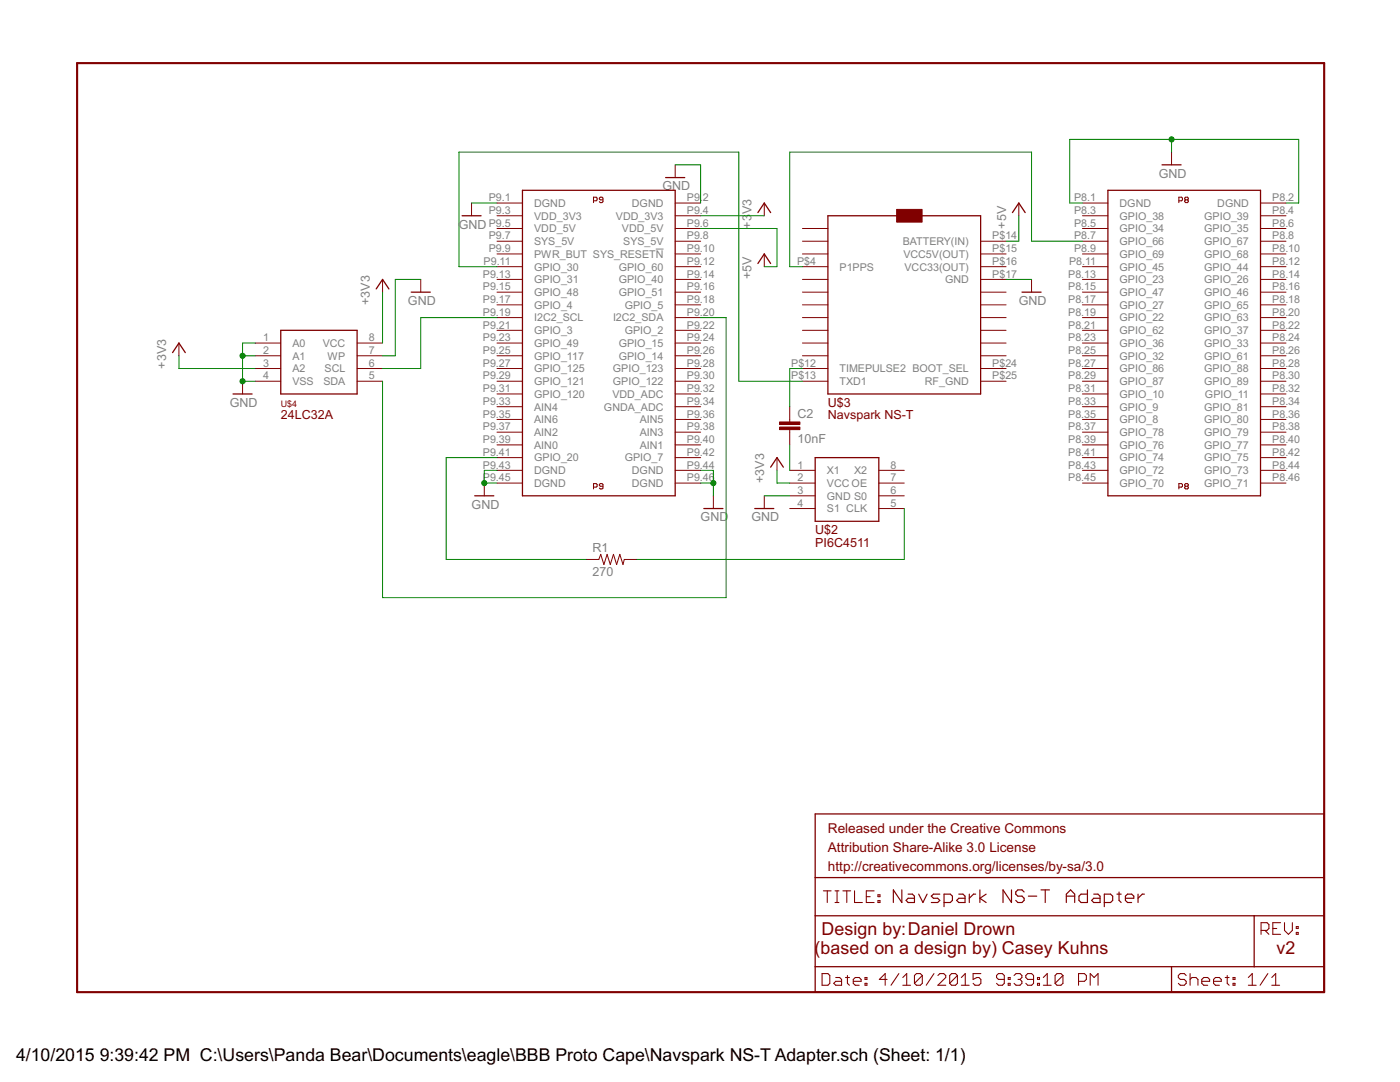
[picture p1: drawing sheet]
<?xml version="1.0" encoding="utf-8"?>
<!DOCTYPE eagle SYSTEM "eagle.dtd">
<!--
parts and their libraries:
SparkFun-Boards: Licensing: CC v3.0 Share-Alike You are welcome to use this library for commercial purposes.
SparkFun-Capacitors: Licensing: Creative Commons ShareAlike 4.0 International - https://creativecommons.org/licenses/by-sa/4.0
-->
<eagle version="7.2.0">
<drawing>
<settings>
<setting alwaysvectorfont="no"/>
<setting verticaltext="up"/>
</settings>
<grid distance="0.1" unitdist="inch" unit="inch" style="lines" multiple="1" display="no" altdistance="0.01" altunitdist="inch" altunit="inch"/>
<schematic xreflabel="%F%N/%S.%C%R" xrefpart="/%S.%C%R">
<libraries>
<library name="SparkFun-Boards">
<symbols>
<symbol name="BEAGLE_BONE_BLACK_P8">
<pin name="DGND@1" x="-20.32" y="25.4" length="middle"/>
<pin name="GPIO_38" x="-20.32" y="22.86" length="middle"/>
<pin name="GPIO_39" x="20.32" y="22.86" length="middle" rot="R180"/>
<pin name="GPIO_34" x="-20.32" y="20.32" length="middle"/>
<pin name="GPIO_35" x="20.32" y="20.32" length="middle" rot="R180"/>
<pin name="GPIO_66" x="-20.32" y="17.78" length="middle"/>
<pin name="GPIO_67" x="20.32" y="17.78" length="middle" rot="R180"/>
<pin name="GPIO_69" x="-20.32" y="15.24" length="middle"/>
<pin name="GPIO_68" x="20.32" y="15.24" length="middle" rot="R180"/>
<pin name="GPIO_45" x="-20.32" y="12.7" length="middle"/>
<pin name="GPIO_44" x="20.32" y="12.7" length="middle" rot="R180"/>
<pin name="GPIO_23" x="-20.32" y="10.16" length="middle"/>
<pin name="GPIO_26" x="20.32" y="10.16" length="middle" rot="R180"/>
<pin name="GPIO_47" x="-20.32" y="7.62" length="middle"/>
<pin name="GPIO_46" x="20.32" y="7.62" length="middle" rot="R180"/>
<pin name="GPIO_27" x="-20.32" y="5.08" length="middle"/>
<pin name="GPIO_65" x="20.32" y="5.08" length="middle" rot="R180"/>
<pin name="GPIO_22" x="-20.32" y="2.54" length="middle"/>
<pin name="GPIO_63" x="20.32" y="2.54" length="middle" rot="R180"/>
<pin name="GPIO_62" x="-20.32" y="0" length="middle"/>
<pin name="GPIO_37" x="20.32" y="0" length="middle" rot="R180"/>
<pin name="GPIO_36" x="-20.32" y="-2.54" length="middle"/>
<pin name="GPIO_61" x="20.32" y="-5.08" length="middle" rot="R180"/>
<pin name="GPIO_32" x="-20.32" y="-5.08" length="middle"/>
<pin name="GPIO_88" x="20.32" y="-7.62" length="middle" rot="R180"/>
<pin name="GPIO_86" x="-20.32" y="-7.62" length="middle"/>
<pin name="GPIO_89" x="20.32" y="-10.16" length="middle" rot="R180"/>
<pin name="GPIO_87" x="-20.32" y="-10.16" length="middle"/>
<pin name="GPIO_11" x="20.32" y="-12.7" length="middle" rot="R180"/>
<pin name="GPIO_10" x="-20.32" y="-12.7" length="middle"/>
<pin name="GPIO_81" x="20.32" y="-15.24" length="middle" rot="R180"/>
<pin name="GPIO_9" x="-20.32" y="-15.24" length="middle"/>
<pin name="GPIO_80" x="20.32" y="-17.78" length="middle" rot="R180"/>
<pin name="GPIO_8" x="-20.32" y="-17.78" length="middle"/>
<pin name="GPIO_79" x="20.32" y="-20.32" length="middle" rot="R180"/>
<pin name="GPIO_76" x="-20.32" y="-22.86" length="middle"/>
<pin name="GPIO_77" x="20.32" y="-22.86" length="middle" rot="R180"/>
<pin name="GPIO_74" x="-20.32" y="-25.4" length="middle"/>
<pin name="GPIO_75" x="20.32" y="-25.4" length="middle" rot="R180"/>
<pin name="DGND@2" x="20.32" y="25.4" length="middle" rot="R180"/>
<pin name="GPIO_72" x="-20.32" y="-27.94" length="middle"/>
<pin name="GPIO_73" x="20.32" y="-27.94" length="middle" rot="R180"/>
<pin name="GPIO_70" x="-20.32" y="-30.48" length="middle"/>
<pin name="GPIO_71" x="20.32" y="-30.48" length="middle" rot="R180"/>
<wire x1="-15.24" y1="27.94" x2="15.24" y2="27.94" width="0.254" layer="94"/>
<wire x1="15.24" y1="27.94" x2="15.24" y2="-33.02" width="0.254" layer="94"/>
<wire x1="15.24" y1="-33.02" x2="-15.24" y2="-33.02" width="0.254" layer="94"/>
<wire x1="-15.24" y1="-33.02" x2="-15.24" y2="27.94" width="0.254" layer="94"/>
<text x="0" y="25.4" size="1.27" layer="94" font="vector" ratio="15" align="bottom-center">P8</text>
<text x="0" y="-30.48" size="1.27" layer="94" font="vector" ratio="15" rot="R180" align="bottom-center">P8</text>
<pin name="GPIO_78" x="-20.32" y="-20.32" length="middle"/>
<pin name="GPIO_33" x="20.32" y="-2.54" length="middle" rot="R180"/>
</symbol>
<symbol name="BEAGLE_BONE_BLACK_P9">
<pin name="DGND@1" x="-20.32" y="25.4" length="middle"/>
<pin name="VDD_3V3@1" x="-20.32" y="22.86" length="middle"/>
<pin name="VDD_3V3@2" x="20.32" y="22.86" length="middle" rot="R180"/>
<pin name="SYS_5V@1" x="-20.32" y="17.78" length="middle"/>
<pin name="SYS_5V@2" x="20.32" y="17.78" length="middle" rot="R180"/>
<pin name="PWR_BUT" x="-20.32" y="15.24" length="middle"/>
<pin name="SYS_RESET!N" x="20.32" y="15.24" length="middle" rot="R180"/>
<pin name="GPIO_30" x="-20.32" y="12.7" length="middle"/>
<pin name="GPIO_60" x="20.32" y="12.7" length="middle" rot="R180"/>
<pin name="GPIO_31" x="-20.32" y="10.16" length="middle"/>
<pin name="GPIO_40" x="20.32" y="10.16" length="middle" rot="R180"/>
<pin name="GPIO_48" x="-20.32" y="7.62" length="middle"/>
<pin name="GPIO_51" x="20.32" y="7.62" length="middle" rot="R180"/>
<pin name="GPIO_4" x="-20.32" y="5.08" length="middle"/>
<pin name="GPIO_5" x="20.32" y="5.08" length="middle" rot="R180"/>
<pin name="I2C2_SCL" x="-20.32" y="2.54" length="middle"/>
<pin name="I2C2_SDA" x="20.32" y="2.54" length="middle" rot="R180"/>
<pin name="GPIO_3" x="-20.32" y="0" length="middle"/>
<pin name="GPIO_2" x="20.32" y="0" length="middle" rot="R180"/>
<pin name="GPIO_49" x="-20.32" y="-2.54" length="middle"/>
<pin name="GPIO_15" x="20.32" y="-2.54" length="middle" rot="R180"/>
<pin name="GPIO_117" x="-20.32" y="-5.08" length="middle"/>
<pin name="GPIO_14" x="20.32" y="-5.08" length="middle" rot="R180"/>
<pin name="GPIO_125" x="-20.32" y="-7.62" length="middle"/>
<pin name="GPIO_123" x="20.32" y="-7.62" length="middle" rot="R180"/>
<pin name="GPIO_121" x="-20.32" y="-10.16" length="middle"/>
<pin name="GPIO_122" x="20.32" y="-10.16" length="middle" rot="R180"/>
<pin name="GPIO_120" x="-20.32" y="-12.7" length="middle"/>
<pin name="VDD_ADC" x="20.32" y="-12.7" length="middle" rot="R180"/>
<pin name="AIN4" x="-20.32" y="-15.24" length="middle"/>
<pin name="GNDA_ADC" x="20.32" y="-15.24" length="middle" rot="R180"/>
<pin name="AIN6" x="-20.32" y="-17.78" length="middle"/>
<pin name="AIN5" x="20.32" y="-17.78" length="middle" rot="R180"/>
<pin name="AIN2" x="-20.32" y="-20.32" length="middle"/>
<pin name="AIN3" x="20.32" y="-20.32" length="middle" rot="R180"/>
<pin name="AIN0" x="-20.32" y="-22.86" length="middle"/>
<pin name="AIN1" x="20.32" y="-22.86" length="middle" rot="R180"/>
<pin name="GPIO_20" x="-20.32" y="-25.4" length="middle"/>
<pin name="GPIO_7" x="20.32" y="-25.4" length="middle" rot="R180"/>
<pin name="DGND@2" x="20.32" y="25.4" length="middle" rot="R180"/>
<pin name="DGND@3" x="-20.32" y="-27.94" length="middle"/>
<pin name="DGND@4" x="20.32" y="-27.94" length="middle" rot="R180"/>
<pin name="DGND@5" x="-20.32" y="-30.48" length="middle"/>
<pin name="DGND@6" x="20.32" y="-30.48" length="middle" rot="R180"/>
<wire x1="-15.24" y1="27.94" x2="15.24" y2="27.94" width="0.254" layer="94"/>
<wire x1="15.24" y1="27.94" x2="15.24" y2="-33.02" width="0.254" layer="94"/>
<wire x1="15.24" y1="-33.02" x2="-15.24" y2="-33.02" width="0.254" layer="94"/>
<wire x1="-15.24" y1="-33.02" x2="-15.24" y2="27.94" width="0.254" layer="94"/>
<text x="0" y="25.4" size="1.27" layer="94" font="vector" ratio="15" align="bottom-center">P9</text>
<text x="0" y="-30.48" size="1.27" layer="94" font="vector" ratio="15" rot="R180" align="bottom-center">P9</text>
<pin name="VDD_5V@1" x="-20.32" y="20.32" length="middle"/>
<pin name="VDD_5V@2" x="20.32" y="20.32" length="middle" rot="R180"/>
</symbol>
</symbols>
<devicesets>
<deviceset name="BEAGLE_BONE_BLACK_CAPE">
<gates>
<gate name="P8" symbol="BEAGLE_BONE_BLACK_P8" x="-17.78" y="-2.54"/>
<gate name="P9" symbol="BEAGLE_BONE_BLACK_P9" x="-17.78" y="-66.04"/>
</gates>
<devices>
<device name="" package="BEAGLE_BONE_BLACK_CAPE">
<connects>
<connect gate="P8" pin="DGND@1" pad="P8.1"/>
<connect gate="P8" pin="DGND@2" pad="P8.2"/>
<connect gate="P8" pin="GPIO_10" pad="P8.31"/>
<connect gate="P8" pin="GPIO_11" pad="P8.32"/>
<connect gate="P8" pin="GPIO_22" pad="P8.19"/>
<connect gate="P8" pin="GPIO_23" pad="P8.13"/>
<connect gate="P8" pin="GPIO_26" pad="P8.14"/>
<connect gate="P8" pin="GPIO_27" pad="P8.17"/>
<connect gate="P8" pin="GPIO_32" pad="P8.25"/>
<connect gate="P8" pin="GPIO_33" pad="P8.24"/>
<connect gate="P8" pin="GPIO_34" pad="P8.5"/>
<connect gate="P8" pin="GPIO_35" pad="P8.6"/>
<connect gate="P8" pin="GPIO_36" pad="P8.23"/>
<connect gate="P8" pin="GPIO_37" pad="P8.22"/>
<connect gate="P8" pin="GPIO_38" pad="P8.3"/>
<connect gate="P8" pin="GPIO_39" pad="P8.4"/>
<connect gate="P8" pin="GPIO_44" pad="P8.12"/>
<connect gate="P8" pin="GPIO_45" pad="P8.11"/>
<connect gate="P8" pin="GPIO_46" pad="P8.16"/>
<connect gate="P8" pin="GPIO_47" pad="P8.15"/>
<connect gate="P8" pin="GPIO_61" pad="P8.26"/>
<connect gate="P8" pin="GPIO_62" pad="P8.21"/>
<connect gate="P8" pin="GPIO_63" pad="P8.20"/>
<connect gate="P8" pin="GPIO_65" pad="P8.18"/>
<connect gate="P8" pin="GPIO_66" pad="P8.7"/>
<connect gate="P8" pin="GPIO_67" pad="P8.8"/>
<connect gate="P8" pin="GPIO_68" pad="P8.10"/>
<connect gate="P8" pin="GPIO_69" pad="P8.9"/>
<connect gate="P8" pin="GPIO_70" pad="P8.45"/>
<connect gate="P8" pin="GPIO_71" pad="P8.46"/>
<connect gate="P8" pin="GPIO_72" pad="P8.43"/>
<connect gate="P8" pin="GPIO_73" pad="P8.44"/>
<connect gate="P8" pin="GPIO_74" pad="P8.41"/>
<connect gate="P8" pin="GPIO_75" pad="P8.42"/>
<connect gate="P8" pin="GPIO_76" pad="P8.39"/>
<connect gate="P8" pin="GPIO_77" pad="P8.40"/>
<connect gate="P8" pin="GPIO_78" pad="P8.37"/>
<connect gate="P8" pin="GPIO_79" pad="P8.38"/>
<connect gate="P8" pin="GPIO_8" pad="P8.35"/>
<connect gate="P8" pin="GPIO_80" pad="P8.36"/>
<connect gate="P8" pin="GPIO_81" pad="P8.34"/>
<connect gate="P8" pin="GPIO_86" pad="P8.27"/>
<connect gate="P8" pin="GPIO_87" pad="P8.29"/>
<connect gate="P8" pin="GPIO_88" pad="P8.28"/>
<connect gate="P8" pin="GPIO_89" pad="P8.30"/>
<connect gate="P8" pin="GPIO_9" pad="P8.33"/>
<connect gate="P9" pin="AIN0" pad="P9.39"/>
<connect gate="P9" pin="AIN1" pad="P9.40"/>
<connect gate="P9" pin="AIN2" pad="P9.37"/>
<connect gate="P9" pin="AIN3" pad="P9.38"/>
<connect gate="P9" pin="AIN4" pad="P9.33"/>
<connect gate="P9" pin="AIN5" pad="P9.36"/>
<connect gate="P9" pin="AIN6" pad="P9.35"/>
<connect gate="P9" pin="DGND@1" pad="P9.1"/>
<connect gate="P9" pin="DGND@2" pad="P9.2"/>
<connect gate="P9" pin="DGND@3" pad="P9.43"/>
<connect gate="P9" pin="DGND@4" pad="P9.44"/>
<connect gate="P9" pin="DGND@5" pad="P9.45"/>
<connect gate="P9" pin="DGND@6" pad="P9.46"/>
<connect gate="P9" pin="GNDA_ADC" pad="P9.34"/>
<connect gate="P9" pin="GPIO_117" pad="P9.25"/>
<connect gate="P9" pin="GPIO_120" pad="P9.31"/>
<connect gate="P9" pin="GPIO_121" pad="P9.29"/>
<connect gate="P9" pin="GPIO_122" pad="P9.30"/>
<connect gate="P9" pin="GPIO_123" pad="P9.28"/>
<connect gate="P9" pin="GPIO_125" pad="P9.27"/>
<connect gate="P9" pin="GPIO_14" pad="P9.26"/>
<connect gate="P9" pin="GPIO_15" pad="P9.24"/>
<connect gate="P9" pin="GPIO_2" pad="P9.22"/>
<connect gate="P9" pin="GPIO_20" pad="P9.41"/>
<connect gate="P9" pin="GPIO_3" pad="P9.21"/>
<connect gate="P9" pin="GPIO_30" pad="P9.11"/>
<connect gate="P9" pin="GPIO_31" pad="P9.13"/>
<connect gate="P9" pin="GPIO_4" pad="P9.17"/>
<connect gate="P9" pin="GPIO_40" pad="P9.14"/>
<connect gate="P9" pin="GPIO_48" pad="P9.15"/>
<connect gate="P9" pin="GPIO_49" pad="P9.23"/>
<connect gate="P9" pin="GPIO_5" pad="P9.18"/>
<connect gate="P9" pin="GPIO_51" pad="P9.16"/>
<connect gate="P9" pin="GPIO_60" pad="P9.12"/>
<connect gate="P9" pin="GPIO_7" pad="P9.42"/>
<connect gate="P9" pin="I2C2_SCL" pad="P9.19"/>
<connect gate="P9" pin="I2C2_SDA" pad="P9.20"/>
<connect gate="P9" pin="PWR_BUT" pad="P9.9"/>
<connect gate="P9" pin="SYS_5V@1" pad="P9.7"/>
<connect gate="P9" pin="SYS_5V@2" pad="P9.8"/>
<connect gate="P9" pin="SYS_RESET!N" pad="P9.10"/>
<connect gate="P9" pin="VDD_3V3@1" pad="P9.3"/>
<connect gate="P9" pin="VDD_3V3@2" pad="P9.4"/>
<connect gate="P9" pin="VDD_5V@1" pad="P9.5"/>
<connect gate="P9" pin="VDD_5V@2" pad="P9.6"/>
<connect gate="P9" pin="VDD_ADC" pad="P9.32"/>
</connects>
<technologies>
<technology name=""/>
</technologies>
</device>
</devices>
</deviceset>
</devicesets>
</library>
<library name="SparkFun-Aesthetics">
<symbols>
<symbol name="LETTER_L">
<wire x1="0" y1="185.42" x2="248.92" y2="185.42" width="0.4064" layer="94"/>
<wire x1="248.92" y1="185.42" x2="248.92" y2="0" width="0.4064" layer="94"/>
<wire x1="0" y1="185.42" x2="0" y2="0" width="0.4064" layer="94"/>
<wire x1="0" y1="0" x2="248.92" y2="0" width="0.4064" layer="94"/>
</symbol>
<symbol name="DOCFIELD">
<wire x1="0" y1="0" x2="71.12" y2="0" width="0.254" layer="94"/>
<wire x1="101.6" y1="15.24" x2="87.63" y2="15.24" width="0.254" layer="94"/>
<wire x1="0" y1="0" x2="0" y2="5.08" width="0.254" layer="94"/>
<wire x1="0" y1="5.08" x2="71.12" y2="5.08" width="0.254" layer="94"/>
<wire x1="0" y1="5.08" x2="0" y2="15.24" width="0.254" layer="94"/>
<wire x1="101.6" y1="15.24" x2="101.6" y2="5.08" width="0.254" layer="94"/>
<wire x1="71.12" y1="5.08" x2="71.12" y2="0" width="0.254" layer="94"/>
<wire x1="71.12" y1="5.08" x2="87.63" y2="5.08" width="0.254" layer="94"/>
<wire x1="71.12" y1="0" x2="101.6" y2="0" width="0.254" layer="94"/>
<wire x1="87.63" y1="15.24" x2="87.63" y2="5.08" width="0.254" layer="94"/>
<wire x1="87.63" y1="15.24" x2="0" y2="15.24" width="0.254" layer="94"/>
<wire x1="87.63" y1="5.08" x2="101.6" y2="5.08" width="0.254" layer="94"/>
<wire x1="101.6" y1="5.08" x2="101.6" y2="0" width="0.254" layer="94"/>
<wire x1="0" y1="15.24" x2="0" y2="22.86" width="0.254" layer="94"/>
<wire x1="101.6" y1="35.56" x2="0" y2="35.56" width="0.254" layer="94"/>
<wire x1="101.6" y1="35.56" x2="101.6" y2="22.86" width="0.254" layer="94"/>
<wire x1="0" y1="22.86" x2="101.6" y2="22.86" width="0.254" layer="94"/>
<wire x1="0" y1="22.86" x2="0" y2="35.56" width="0.254" layer="94"/>
<wire x1="101.6" y1="22.86" x2="101.6" y2="15.24" width="0.254" layer="94"/>
<text x="1.27" y="1.27" size="2.54" layer="94" font="vector">Date:</text>
<text x="12.7" y="1.27" size="2.54" layer="94" font="vector">&gt;LAST_DATE_TIME</text>
<text x="72.39" y="1.27" size="2.54" layer="94" font="vector">Sheet:</text>
<text x="86.36" y="1.27" size="2.54" layer="94" font="vector">&gt;SHEET</text>
<text x="88.9" y="11.43" size="2.54" layer="94" font="vector">REV:</text>
<text x="1.524" y="17.78" size="2.54" layer="94" font="vector">TITLE:</text>
<text x="15.494" y="17.78" size="2.7432" layer="94" font="vector">&gt;DRAWING_NAME</text>
<text x="2.54" y="31.75" size="1.9304" layer="94">Released under the Creative Commons</text>
<text x="2.54" y="27.94" size="1.9304" layer="94">Attribution Share-Alike 3.0 License</text>
<text x="2.54" y="24.13" size="1.9304" layer="94">http://creativecommons.org/licenses/by-sa/3.0</text>
<text x="1.27" y="11.43" size="2.54" layer="94">Design by:</text>
</symbol>
</symbols>
<devicesets>
<deviceset name="FRAME-LETTER" prefix="FRAME">
<gates>
<gate name="G$1" symbol="LETTER_L" x="0" y="0"/>
<gate name="G$2" symbol="DOCFIELD" x="147.32" y="0" addlevel="must"/>
</gates>
<devices>
<device name="" package="CREATIVE_COMMONS">
<technologies>
<technology name=""/>
</technologies>
</device>
</devices>
</deviceset>
</devicesets>
</library>
<library name="navspark NS-T">
<symbols>
<symbol name="NAVSPARKNS-T">
<pin name="P$1" x="0" y="7.62" visible="off" length="middle" direction="nc"/>
<pin name="P$2" x="0" y="5.08" visible="off" length="middle" direction="nc"/>
<pin name="P$3" x="0" y="2.54" visible="off" length="middle" direction="nc"/>
<pin name="P1PPS" x="0" y="0" length="middle" direction="out"/>
<pin name="P$5" x="0" y="-2.54" visible="off" length="middle" direction="nc"/>
<pin name="P$6" x="0" y="-5.08" visible="off" length="middle" direction="nc"/>
<pin name="P$7" x="0" y="-7.62" visible="off" length="middle" direction="nc"/>
<pin name="P$8" x="0" y="-10.16" visible="off" length="middle" direction="nc"/>
<pin name="P$9" x="0" y="-12.7" visible="off" length="middle" direction="nc"/>
<pin name="P$10" x="0" y="-15.24" visible="off" length="middle" direction="nc"/>
<pin name="P$11" x="0" y="-17.78" visible="off" length="middle" direction="nc"/>
<pin name="TIMEPULSE2" x="0" y="-20.32" length="middle" direction="out"/>
<pin name="TXD1" x="0" y="-22.86" length="middle" direction="out"/>
<pin name="BATTERY(IN)" x="40.64" y="5.08" length="middle" direction="pwr" rot="R180"/>
<pin name="VCC5V(OUT)" x="40.64" y="2.54" length="middle" direction="out" rot="R180"/>
<pin name="VCC33(OUT)" x="40.64" y="0" length="middle" direction="out" rot="R180"/>
<pin name="GND" x="40.64" y="-2.54" length="middle" rot="R180"/>
<pin name="P$18" x="40.64" y="-5.08" visible="off" length="middle" direction="nc" rot="R180"/>
<pin name="P$19" x="40.64" y="-7.62" visible="off" length="middle" direction="nc" rot="R180"/>
<pin name="P$20" x="40.64" y="-10.16" visible="off" length="middle" direction="nc" rot="R180"/>
<pin name="P$21" x="40.64" y="-12.7" visible="off" length="middle" direction="nc" rot="R180"/>
<pin name="P$22" x="40.64" y="-15.24" visible="off" length="middle" direction="nc" rot="R180"/>
<pin name="P$23" x="40.64" y="-17.78" visible="off" length="middle" direction="nc" rot="R180"/>
<pin name="BOOT_SEL" x="40.64" y="-20.32" length="middle" direction="in" rot="R180"/>
<pin name="RF_GND" x="40.64" y="-22.86" length="middle" rot="R180"/>
<wire x1="5.08" y1="-25.4" x2="5.08" y2="10.16" width="0.254" layer="94"/>
<wire x1="5.08" y1="10.16" x2="35.56" y2="10.16" width="0.254" layer="94"/>
<wire x1="35.56" y1="10.16" x2="35.56" y2="-25.4" width="0.254" layer="94"/>
<rectangle x1="18.796" y1="8.89" x2="23.876" y2="11.43" layer="94"/>
<text x="5.08" y="-27.94" size="1.778" layer="94">&gt;NAME</text>
<wire x1="5.08" y1="-25.4" x2="35.56" y2="-25.4" width="0.254" layer="94"/>
<text x="5.08" y="-30.48" size="1.778" layer="94">Navspark NS-T</text>
</symbol>
</symbols>
<devicesets>
<deviceset name="NS-T">
<gates>
<gate name="G$1" symbol="NAVSPARKNS-T" x="-66.04" y="25.4"/>
</gates>
<devices>
<device name="" package="BREADBOARD">
<connects>
<connect gate="G$1" pin="BATTERY(IN)" pad="P$14"/>
<connect gate="G$1" pin="BOOT_SEL" pad="P$24"/>
<connect gate="G$1" pin="GND" pad="P$17"/>
<connect gate="G$1" pin="P$1" pad="P$1"/>
<connect gate="G$1" pin="P$10" pad="P$10"/>
<connect gate="G$1" pin="P$11" pad="P$11"/>
<connect gate="G$1" pin="P$18" pad="P$18"/>
<connect gate="G$1" pin="P$19" pad="P$19"/>
<connect gate="G$1" pin="P$2" pad="P$2"/>
<connect gate="G$1" pin="P$20" pad="P$20"/>
<connect gate="G$1" pin="P$21" pad="P$21"/>
<connect gate="G$1" pin="P$22" pad="P$22"/>
<connect gate="G$1" pin="P$23" pad="P$23"/>
<connect gate="G$1" pin="P$3" pad="P$3"/>
<connect gate="G$1" pin="P$5" pad="P$5"/>
<connect gate="G$1" pin="P$6" pad="P$6"/>
<connect gate="G$1" pin="P$7" pad="P$7"/>
<connect gate="G$1" pin="P$8" pad="P$8"/>
<connect gate="G$1" pin="P$9" pad="P$9"/>
<connect gate="G$1" pin="P1PPS" pad="P$4"/>
<connect gate="G$1" pin="RF_GND" pad="P$25"/>
<connect gate="G$1" pin="TIMEPULSE2" pad="P$12"/>
<connect gate="G$1" pin="TXD1" pad="P$13"/>
<connect gate="G$1" pin="VCC33(OUT)" pad="P$16"/>
<connect gate="G$1" pin="VCC5V(OUT)" pad="P$15"/>
</connects>
<technologies>
<technology name=""/>
</technologies>
</device>
</devices>
</deviceset>
</devicesets>
</library>
<library name="supply1">
<symbols>
<symbol name="GND">
<wire x1="-1.905" y1="0" x2="1.905" y2="0" width="0.254" layer="94"/>
<text x="-2.54" y="-2.54" size="1.778" layer="96">&gt;VALUE</text>
<pin name="GND" x="0" y="2.54" visible="off" length="short" direction="sup" rot="R270"/>
</symbol>
<symbol name="+3V3">
<wire x1="1.27" y1="-1.905" x2="0" y2="0" width="0.254" layer="94"/>
<wire x1="0" y1="0" x2="-1.27" y2="-1.905" width="0.254" layer="94"/>
<text x="-2.54" y="-5.08" size="1.778" layer="96" rot="R90">&gt;VALUE</text>
<pin name="+3V3" x="0" y="-2.54" visible="off" length="short" direction="sup" rot="R90"/>
</symbol>
<symbol name="+5V">
<wire x1="1.27" y1="-1.905" x2="0" y2="0" width="0.254" layer="94"/>
<wire x1="0" y1="0" x2="-1.27" y2="-1.905" width="0.254" layer="94"/>
<text x="-2.54" y="-5.08" size="1.778" layer="96" rot="R90">&gt;VALUE</text>
<pin name="+5V" x="0" y="-2.54" visible="off" length="short" direction="sup" rot="R90"/>
</symbol>
</symbols>
<devicesets>
<deviceset name="GND" prefix="GND">
<gates>
<gate name="1" symbol="GND" x="0" y="0"/>
</gates>
<devices>
<device name="">
<technologies>
<technology name=""/>
</technologies>
</device>
</devices>
</deviceset>
<deviceset name="+3V3" prefix="+3V3">
<gates>
<gate name="G$1" symbol="+3V3" x="0" y="0"/>
</gates>
<devices>
<device name="">
<technologies>
<technology name=""/>
</technologies>
</device>
</devices>
</deviceset>
<deviceset name="+5V" prefix="P+">
<gates>
<gate name="1" symbol="+5V" x="0" y="0"/>
</gates>
<devices>
<device name="">
<technologies>
<technology name=""/>
</technologies>
</device>
</devices>
</deviceset>
</devicesets>
</library>
<library name="24LC32A">
<symbols>
<symbol name="24LC32A">
<pin name="A0" x="-12.7" y="5.08" length="middle"/>
<pin name="A1" x="-12.7" y="2.54" length="middle"/>
<pin name="A2" x="-12.7" y="0" length="middle"/>
<pin name="VSS" x="-12.7" y="-2.54" length="middle"/>
<pin name="VCC" x="12.7" y="5.08" length="middle" rot="R180"/>
<pin name="WP" x="12.7" y="2.54" length="middle" rot="R180"/>
<pin name="SCL" x="12.7" y="0" length="middle" rot="R180"/>
<pin name="SDA" x="12.7" y="-2.54" length="middle" rot="R180"/>
<wire x1="-7.62" y1="7.62" x2="-7.62" y2="-5.08" width="0.254" layer="94"/>
<wire x1="-7.62" y1="-5.08" x2="7.62" y2="-5.08" width="0.254" layer="94"/>
<wire x1="7.62" y1="-5.08" x2="7.62" y2="7.62" width="0.254" layer="94"/>
<wire x1="7.62" y1="7.62" x2="-7.62" y2="7.62" width="0.254" layer="94"/>
<text x="-7.62" y="-7.62" size="1.27" layer="94">&gt;NAME</text>
<text x="-7.62" y="-10.16" size="1.778" layer="94">24LC32A</text>
</symbol>
</symbols>
<devicesets>
<deviceset name="24LC32A">
<gates>
<gate name="G$1" symbol="24LC32A" x="33.02" y="-12.7"/>
</gates>
<devices>
<device name="" package="SOIC8">
<connects>
<connect gate="G$1" pin="A0" pad="1"/>
<connect gate="G$1" pin="A1" pad="2"/>
<connect gate="G$1" pin="A2" pad="3"/>
<connect gate="G$1" pin="SCL" pad="6"/>
<connect gate="G$1" pin="SDA" pad="5"/>
<connect gate="G$1" pin="VCC" pad="8"/>
<connect gate="G$1" pin="VSS" pad="4"/>
<connect gate="G$1" pin="WP" pad="7"/>
</connects>
<technologies>
<technology name=""/>
</technologies>
</device>
</devices>
</deviceset>
</devicesets>
</library>
<library name="pi6c4511we">
<symbols>
<symbol name="PI6C4511WE">
<pin name="X1" x="-12.7" y="5.08" length="middle"/>
<pin name="VCC" x="-12.7" y="2.54" length="middle"/>
<pin name="GND" x="-12.7" y="0" length="middle"/>
<pin name="S1" x="-12.7" y="-2.54" length="middle"/>
<pin name="CLK" x="10.16" y="-2.54" length="middle" rot="R180"/>
<pin name="S0" x="10.16" y="0" length="middle" rot="R180"/>
<pin name="OE" x="10.16" y="2.54" length="middle" rot="R180"/>
<pin name="X2" x="10.16" y="5.08" length="middle" rot="R180"/>
<wire x1="-7.62" y1="7.62" x2="-7.62" y2="-5.08" width="0.254" layer="94"/>
<wire x1="-7.62" y1="-5.08" x2="5.08" y2="-5.08" width="0.254" layer="94"/>
<wire x1="5.08" y1="-5.08" x2="5.08" y2="7.62" width="0.254" layer="94"/>
<wire x1="5.08" y1="7.62" x2="-7.62" y2="7.62" width="0.254" layer="94"/>
<text x="-7.62" y="-7.62" size="1.778" layer="94">&gt;NAME</text>
<text x="-7.62" y="-10.16" size="1.778" layer="94">PI6C4511</text>
</symbol>
</symbols>
<devicesets>
<deviceset name="PI6C4511WE">
<gates>
<gate name="G$1" symbol="PI6C4511WE" x="7.62" y="-7.62"/>
</gates>
<devices>
<device name="" package="8-SOIC">
<connects>
<connect gate="G$1" pin="CLK" pad="5"/>
<connect gate="G$1" pin="GND" pad="3"/>
<connect gate="G$1" pin="OE" pad="7"/>
<connect gate="G$1" pin="S0" pad="6"/>
<connect gate="G$1" pin="S1" pad="4"/>
<connect gate="G$1" pin="VCC" pad="2"/>
<connect gate="G$1" pin="X1" pad="1"/>
<connect gate="G$1" pin="X2" pad="8"/>
</connects>
<technologies>
<technology name=""/>
</technologies>
</device>
</devices>
</deviceset>
</devicesets>
</library>
<library name="SparkFun-Capacitors">
<symbols>
<symbol name="CAP">
<wire x1="0" y1="2.54" x2="0" y2="2.032" width="0.1524" layer="94"/>
<wire x1="0" y1="0" x2="0" y2="0.508" width="0.1524" layer="94"/>
<text x="1.524" y="2.921" size="1.778" layer="95">&gt;NAME</text>
<text x="1.524" y="-2.159" size="1.778" layer="96">&gt;VALUE</text>
<rectangle x1="-2.032" y1="0.508" x2="2.032" y2="1.016" layer="94"/>
<rectangle x1="-2.032" y1="1.524" x2="2.032" y2="2.032" layer="94"/>
<pin name="1" x="0" y="5.08" visible="off" length="short" direction="pas" swaplevel="1" rot="R270"/>
<pin name="2" x="0" y="-2.54" visible="off" length="short" direction="pas" swaplevel="1" rot="R90"/>
</symbol>
</symbols>
<devicesets>
<deviceset name="CAP" prefix="C" uservalue="yes">
<gates>
<gate name="G$1" symbol="CAP" x="0" y="0"/>
</gates>
<devices>
<device name="PTH" package="CAP-PTH-SMALL">
<connects>
<connect gate="G$1" pin="1" pad="1"/>
<connect gate="G$1" pin="2" pad="2"/>
</connects>
<technologies>
<technology name=""/>
</technologies>
</device>
<device name="PTH2" package="CAP-PTH-SMALL2">
<connects>
<connect gate="G$1" pin="1" pad="1"/>
<connect gate="G$1" pin="2" pad="2"/>
</connects>
<technologies>
<technology name=""/>
</technologies>
</device>
<device name="0805" package="0805">
<connects>
<connect gate="G$1" pin="1" pad="1"/>
<connect gate="G$1" pin="2" pad="2"/>
</connects>
<technologies>
<technology name=""/>
</technologies>
</device>
<device name="PTH3" package="CAP-PTH-LARGE">
<connects>
<connect gate="G$1" pin="1" pad="1"/>
<connect gate="G$1" pin="2" pad="2"/>
</connects>
<technologies>
<technology name=""/>
</technologies>
</device>
<device name="SMD" package="GRM43D">
<connects>
<connect gate="G$1" pin="1" pad="A"/>
<connect gate="G$1" pin="2" pad="C"/>
</connects>
<technologies>
<technology name=""/>
</technologies>
</device>
<device name="0603-CAP" package="0603-CAP">
<connects>
<connect gate="G$1" pin="1" pad="1"/>
<connect gate="G$1" pin="2" pad="2"/>
</connects>
<technologies>
<technology name=""/>
</technologies>
</device>
<device name="0402-CAP" package="0402-CAP">
<connects>
<connect gate="G$1" pin="1" pad="1"/>
<connect gate="G$1" pin="2" pad="2"/>
</connects>
<technologies>
<technology name=""/>
</technologies>
</device>
<device name="PTH1" package="CAP-PTH-5MM">
<connects>
<connect gate="G$1" pin="1" pad="1"/>
<connect gate="G$1" pin="2" pad="2"/>
</connects>
<technologies>
<technology name=""/>
</technologies>
</device>
<device name="_" package="AXIAL-5MM">
<connects>
<connect gate="G$1" pin="1" pad="P$1"/>
<connect gate="G$1" pin="2" pad="P$2"/>
</connects>
<technologies>
<technology name=""/>
</technologies>
</device>
<device name="1210" package="1210">
<connects>
<connect gate="G$1" pin="1" pad="1"/>
<connect gate="G$1" pin="2" pad="2"/>
</connects>
<technologies>
<technology name=""/>
</technologies>
</device>
<device name="1206" package="1206">
<connects>
<connect gate="G$1" pin="1" pad="1"/>
<connect gate="G$1" pin="2" pad="2"/>
</connects>
<technologies>
<technology name=""/>
</technologies>
</device>
<device name="ASMD" package="CTZ3">
<connects>
<connect gate="G$1" pin="1" pad="+"/>
<connect gate="G$1" pin="2" pad="-"/>
</connects>
<technologies>
<technology name=""/>
</technologies>
</device>
<device name="KIT" package="CAP-PTH-SMALL-KIT">
<connects>
<connect gate="G$1" pin="1" pad="1"/>
<connect gate="G$1" pin="2" pad="2"/>
</connects>
<technologies>
<technology name=""/>
</technologies>
</device>
<device name="EZ" package="CAP-PTH-SMALLEZ">
<connects>
<connect gate="G$1" pin="1" pad="1"/>
<connect gate="G$1" pin="2" pad="2"/>
</connects>
<technologies>
<technology name=""/>
</technologies>
</device>
</devices>
</deviceset>
</devicesets>
</library>
<library name="SparkFun-Resistors">
<symbols>
<symbol name="RESISTOR">
<wire x1="-2.54" y1="0" x2="-2.159" y2="1.016" width="0.1524" layer="94"/>
<wire x1="-2.159" y1="1.016" x2="-1.524" y2="-1.016" width="0.1524" layer="94"/>
<wire x1="-1.524" y1="-1.016" x2="-0.889" y2="1.016" width="0.1524" layer="94"/>
<wire x1="-0.889" y1="1.016" x2="-0.254" y2="-1.016" width="0.1524" layer="94"/>
<wire x1="-0.254" y1="-1.016" x2="0.381" y2="1.016" width="0.1524" layer="94"/>
<wire x1="0.381" y1="1.016" x2="1.016" y2="-1.016" width="0.1524" layer="94"/>
<wire x1="1.016" y1="-1.016" x2="1.651" y2="1.016" width="0.1524" layer="94"/>
<wire x1="1.651" y1="1.016" x2="2.286" y2="-1.016" width="0.1524" layer="94"/>
<wire x1="2.286" y1="-1.016" x2="2.54" y2="0" width="0.1524" layer="94"/>
<text x="-3.81" y="1.4986" size="1.778" layer="95">&gt;NAME</text>
<text x="-3.81" y="-3.302" size="1.778" layer="96">&gt;VALUE</text>
<pin name="2" x="5.08" y="0" visible="off" length="short" direction="pas" swaplevel="1" rot="R180"/>
<pin name="1" x="-5.08" y="0" visible="off" length="short" direction="pas" swaplevel="1"/>
</symbol>
</symbols>
<devicesets>
<deviceset name="RESISTOR" prefix="R" uservalue="yes">
<gates>
<gate name="G$1" symbol="RESISTOR" x="0" y="0"/>
</gates>
<devices>
<device name="1206" package="1206">
<connects>
<connect gate="G$1" pin="1" pad="1"/>
<connect gate="G$1" pin="2" pad="2"/>
</connects>
<technologies>
<technology name=""/>
</technologies>
</device>
<device name="AXIAL-0.3" package="AXIAL-0.3">
<connects>
<connect gate="G$1" pin="1" pad="P$1"/>
<connect gate="G$1" pin="2" pad="P$2"/>
</connects>
<technologies>
<technology name=""/>
</technologies>
</device>
<device name="2010" package="R2010">
<connects>
<connect gate="G$1" pin="1" pad="1"/>
<connect gate="G$1" pin="2" pad="2"/>
</connects>
<technologies>
<technology name=""/>
</technologies>
</device>
<device name="0805-RES" package="0805">
<connects>
<connect gate="G$1" pin="1" pad="1"/>
<connect gate="G$1" pin="2" pad="2"/>
</connects>
<technologies>
<technology name=""/>
</technologies>
</device>
<device name="0603-RES" package="0603-RES">
<connects>
<connect gate="G$1" pin="1" pad="1"/>
<connect gate="G$1" pin="2" pad="2"/>
</connects>
<technologies>
<technology name=""/>
</technologies>
</device>
<device name="0603" package="0603-RES">
<connects>
<connect gate="G$1" pin="1" pad="1"/>
<connect gate="G$1" pin="2" pad="2"/>
</connects>
<technologies>
<technology name=""/>
</technologies>
</device>
<device name="PTH-1/6W" package="1/6W-RES">
<connects>
<connect gate="G$1" pin="1" pad="1"/>
<connect gate="G$1" pin="2" pad="2"/>
</connects>
<technologies>
<technology name=""/>
</technologies>
</device>
<device name="2512" package="R2512">
<connects>
<connect gate="G$1" pin="1" pad="1"/>
<connect gate="G$1" pin="2" pad="2"/>
</connects>
<technologies>
<technology name=""/>
</technologies>
</device>
<device name="PTH-1/4W" package="AXIAL-0.4">
<connects>
<connect gate="G$1" pin="1" pad="P$1"/>
<connect gate="G$1" pin="2" pad="P$2"/>
</connects>
<technologies>
<technology name=""/>
</technologies>
</device>
<device name="PTH-1/2W" package="AXIAL-0.5">
<connects>
<connect gate="G$1" pin="1" pad="P$1"/>
<connect gate="G$1" pin="2" pad="P$2"/>
</connects>
<technologies>
<technology name=""/>
</technologies>
</device>
<device name="PTH-1W" package="AXIAL-0.6">
<connects>
<connect gate="G$1" pin="1" pad="P$1"/>
<connect gate="G$1" pin="2" pad="P$2"/>
</connects>
<technologies>
<technology name=""/>
</technologies>
</device>
<device name="PTH-2W" package="AXIAL-0.8">
<connects>
<connect gate="G$1" pin="1" pad="P$1"/>
<connect gate="G$1" pin="2" pad="P$2"/>
</connects>
<technologies>
<technology name=""/>
</technologies>
</device>
<device name="KIT" package="AXIAL-0.3-KIT">
<connects>
<connect gate="G$1" pin="1" pad="P$1"/>
<connect gate="G$1" pin="2" pad="P$2"/>
</connects>
<technologies>
<technology name=""/>
</technologies>
</device>
<device name="EZ" package="AXIAL-0.3EZ">
<connects>
<connect gate="G$1" pin="1" pad="P$1"/>
<connect gate="G$1" pin="2" pad="P$2"/>
</connects>
<technologies>
<technology name=""/>
</technologies>
</device>
<device name="PTH-1/4W-VERT-KIT" package="AXIAL-0.1EZ">
<connects>
<connect gate="G$1" pin="1" pad="P$1"/>
<connect gate="G$1" pin="2" pad="P$2"/>
</connects>
<technologies>
<technology name=""/>
</technologies>
</device>
<device name="PTH-1/4W-VERT" package="AXIAL-0.1">
<connects>
<connect gate="G$1" pin="1" pad="P$1"/>
<connect gate="G$1" pin="2" pad="P$2"/>
</connects>
<technologies>
<technology name=""/>
</technologies>
</device>
<device name="0402" package="0402-RES">
<connects>
<connect gate="G$1" pin="1" pad="1"/>
<connect gate="G$1" pin="2" pad="2"/>
</connects>
<technologies>
<technology name=""/>
</technologies>
</device>
</devices>
</deviceset>
</devicesets>
</library>
</libraries>
<attributes>
</attributes>
<variantdefs>
</variantdefs>
<classes>
<class number="0" name="default" width="0.0254" drill="0.0254">
<clearance class="0" value="0.0254"/>
</class>
</classes>
<parts>
<part name="U$1" library="SparkFun-Boards" deviceset="BEAGLE_BONE_BLACK_CAPE" device=""/>
<part name="FRAME1" library="SparkFun-Aesthetics" deviceset="FRAME-LETTER" device=""/>
<part name="U$3" library="navspark NS-T" deviceset="NS-T" device=""/>
<part name="GND1" library="supply1" deviceset="GND" device=""/>
<part name="GND2" library="supply1" deviceset="GND" device=""/>
<part name="GND3" library="supply1" deviceset="GND" device=""/>
<part name="GND4" library="supply1" deviceset="GND" device=""/>
<part name="GND5" library="supply1" deviceset="GND" device=""/>
<part name="GND6" library="supply1" deviceset="GND" device=""/>
<part name="U$4" library="24LC32A" deviceset="24LC32A" device=""/>
<part name="U$2" library="pi6c4511we" deviceset="PI6C4511WE" device=""/>
<part name="+3V1" library="supply1" deviceset="+3V3" device=""/>
<part name="+3V2" library="supply1" deviceset="+3V3" device=""/>
<part name="+3V3" library="supply1" deviceset="+3V3" device=""/>
<part name="GND7" library="supply1" deviceset="GND" device=""/>
<part name="GND8" library="supply1" deviceset="GND" device=""/>
<part name="GND9" library="supply1" deviceset="GND" device=""/>
<part name="+3V4" library="supply1" deviceset="+3V3" device=""/>
<part name="P+1" library="supply1" deviceset="+5V" device=""/>
<part name="P+2" library="supply1" deviceset="+5V" device=""/>
<part name="C2" library="SparkFun-Capacitors" deviceset="CAP" device="0805" value="10nF"/>
<part name="R1" library="SparkFun-Resistors" deviceset="RESISTOR" device="0805-RES" value="270"/>
</parts>
<sheets>
<sheet>
<plain>
<text x="176.53" y="13.97" size="2.54" layer="94" align="top-center">Daniel Drown
(based on a design by) Casey Kuhns</text>
<text x="241.3" y="7.62" size="2.54" layer="94" align="bottom-center">v2</text>
</plain>
<instances>
<instance part="U$1" gate="P8" x="220.98" y="132.08"/>
<instance part="U$1" gate="P9" x="104.14" y="132.08"/>
<instance part="FRAME1" gate="G$1" x="0" y="0"/>
<instance part="FRAME1" gate="G$2" x="147.32" y="0"/>
<instance part="U$3" gate="G$1" x="144.78" y="144.78"/>
<instance part="GND1" gate="1" x="137.16" y="96.52"/>
<instance part="GND2" gate="1" x="190.5" y="139.7"/>
<instance part="GND3" gate="1" x="81.28" y="99.06"/>
<instance part="GND4" gate="1" x="78.74" y="154.94"/>
<instance part="GND5" gate="1" x="119.38" y="162.56"/>
<instance part="GND6" gate="1" x="218.44" y="165.1"/>
<instance part="U$4" gate="G$1" x="48.26" y="124.46"/>
<instance part="U$2" gate="G$1" x="154.94" y="99.06"/>
<instance part="+3V1" gate="G$1" x="60.96" y="142.24"/>
<instance part="+3V2" gate="G$1" x="137.16" y="157.48"/>
<instance part="+3V3" gate="G$1" x="139.7" y="106.68"/>
<instance part="GND7" gate="1" x="127" y="96.52"/>
<instance part="GND8" gate="1" x="33.02" y="119.38"/>
<instance part="GND9" gate="1" x="68.58" y="139.7"/>
<instance part="+3V4" gate="G$1" x="20.32" y="129.54"/>
<instance part="P+1" gate="1" x="137.16" y="147.32"/>
<instance part="P+2" gate="1" x="187.96" y="157.48"/>
<instance part="C2" gate="G$1" x="142.24" y="111.76"/>
<instance part="R1" gate="G$1" x="106.68" y="86.36"/>
</instances>
<busses>
</busses>
<nets>
<net name="N$3" class="0">
<segment>
<wire x1="142.24" y1="144.78" x2="142.24" y2="167.64" width="0.1524" layer="91"/>
<wire x1="142.24" y1="167.64" x2="190.5" y2="167.64" width="0.1524" layer="91"/>
<wire x1="190.5" y1="167.64" x2="190.5" y2="149.86" width="0.1524" layer="91"/>
<pinref part="U$1" gate="P8" pin="GPIO_66"/>
<wire x1="190.5" y1="149.86" x2="200.66" y2="149.86" width="0.1524" layer="91"/>
<pinref part="U$3" gate="G$1" pin="P1PPS"/>
<wire x1="142.24" y1="144.78" x2="144.78" y2="144.78" width="0.1524" layer="91"/>
</segment>
</net>
<net name="N$4" class="0">
<segment>
<wire x1="132.08" y1="121.92" x2="132.08" y2="167.64" width="0.1524" layer="91"/>
<wire x1="132.08" y1="167.64" x2="76.2" y2="167.64" width="0.1524" layer="91"/>
<wire x1="76.2" y1="167.64" x2="76.2" y2="144.78" width="0.1524" layer="91"/>
<pinref part="U$1" gate="P9" pin="GPIO_30"/>
<wire x1="76.2" y1="144.78" x2="83.82" y2="144.78" width="0.1524" layer="91"/>
<pinref part="U$3" gate="G$1" pin="TXD1"/>
<wire x1="132.08" y1="121.92" x2="144.78" y2="121.92" width="0.1524" layer="91"/>
</segment>
</net>
<net name="N$5" class="0">
<segment>
<pinref part="U$1" gate="P9" pin="GPIO_20"/>
<wire x1="83.82" y1="106.68" x2="73.66" y2="106.68" width="0.1524" layer="91"/>
<wire x1="73.66" y1="106.68" x2="73.66" y2="86.36" width="0.1524" layer="91"/>
<pinref part="R1" gate="G$1" pin="1"/>
<wire x1="73.66" y1="86.36" x2="101.6" y2="86.36" width="0.1524" layer="91"/>
</segment>
</net>
<net name="N$6" class="0">
<segment>
<pinref part="U$3" gate="G$1" pin="TIMEPULSE2"/>
<wire x1="142.24" y1="124.46" x2="144.78" y2="124.46" width="0.1524" layer="91"/>
<pinref part="C2" gate="G$1" pin="1"/>
<wire x1="142.24" y1="124.46" x2="142.24" y2="116.84" width="0.1524" layer="91"/>
</segment>
</net>
<net name="GND" class="0">
<segment>
<pinref part="U$1" gate="P9" pin="DGND@1"/>
<pinref part="GND4" gate="1" pin="GND"/>
<wire x1="83.82" y1="157.48" x2="78.74" y2="157.48" width="0.1524" layer="91"/>
</segment>
<segment>
<pinref part="U$1" gate="P9" pin="DGND@2"/>
<wire x1="124.46" y1="157.48" x2="124.46" y2="165.1" width="0.1524" layer="91"/>
<pinref part="GND5" gate="1" pin="GND"/>
<wire x1="124.46" y1="165.1" x2="119.38" y2="165.1" width="0.1524" layer="91"/>
</segment>
<segment>
<pinref part="GND1" gate="1" pin="GND"/>
<pinref part="U$2" gate="G$1" pin="GND"/>
<wire x1="142.24" y1="99.06" x2="137.16" y2="99.06" width="0.1524" layer="91"/>
</segment>
<segment>
<wire x1="127" y1="99.06" x2="127" y2="101.6" width="0.1524" layer="91"/>
<pinref part="GND7" gate="1" pin="GND"/>
<pinref part="U$1" gate="P9" pin="DGND@6"/>
<wire x1="124.46" y1="101.6" x2="127" y2="101.6" width="0.1524" layer="91"/>
<wire x1="127" y1="101.6" x2="127" y2="104.14" width="0.1524" layer="91"/>
<pinref part="U$1" gate="P9" pin="DGND@4"/>
<wire x1="127" y1="104.14" x2="124.46" y2="104.14" width="0.1524" layer="91"/>
<junction x="127" y="101.6"/>
</segment>
<segment>
<pinref part="U$3" gate="G$1" pin="GND"/>
<pinref part="GND2" gate="1" pin="GND"/>
<wire x1="190.5" y1="142.24" x2="185.42" y2="142.24" width="0.1524" layer="91"/>
</segment>
<segment>
<pinref part="U$1" gate="P9" pin="DGND@3"/>
<wire x1="83.82" y1="104.14" x2="81.28" y2="104.14" width="0.1524" layer="91"/>
<pinref part="GND3" gate="1" pin="GND"/>
<wire x1="81.28" y1="104.14" x2="81.28" y2="101.6" width="0.1524" layer="91"/>
<pinref part="U$1" gate="P9" pin="DGND@5"/>
<wire x1="83.82" y1="101.6" x2="81.28" y2="101.6" width="0.1524" layer="91"/>
<junction x="81.28" y="101.6"/>
</segment>
<segment>
<pinref part="U$1" gate="P8" pin="DGND@1"/>
<wire x1="200.66" y1="157.48" x2="198.12" y2="157.48" width="0.1524" layer="91"/>
<wire x1="198.12" y1="157.48" x2="198.12" y2="170.18" width="0.1524" layer="91"/>
<wire x1="198.12" y1="170.18" x2="218.44" y2="170.18" width="0.1524" layer="91"/>
<wire x1="218.44" y1="170.18" x2="218.44" y2="167.64" width="0.1524" layer="91"/>
<pinref part="U$1" gate="P8" pin="DGND@2"/>
<wire x1="241.3" y1="157.48" x2="243.84" y2="157.48" width="0.1524" layer="91"/>
<wire x1="243.84" y1="157.48" x2="243.84" y2="170.18" width="0.1524" layer="91"/>
<wire x1="243.84" y1="170.18" x2="218.44" y2="170.18" width="0.1524" layer="91"/>
<junction x="218.44" y="170.18"/>
<pinref part="GND6" gate="1" pin="GND"/>
</segment>
<segment>
<pinref part="U$4" gate="G$1" pin="VSS"/>
<wire x1="35.56" y1="121.92" x2="33.02" y2="121.92" width="0.1524" layer="91"/>
<pinref part="GND8" gate="1" pin="GND"/>
<pinref part="U$4" gate="G$1" pin="A0"/>
<wire x1="35.56" y1="129.54" x2="33.02" y2="129.54" width="0.1524" layer="91"/>
<wire x1="33.02" y1="129.54" x2="33.02" y2="127" width="0.1524" layer="91"/>
<pinref part="U$4" gate="G$1" pin="A1"/>
<wire x1="35.56" y1="127" x2="33.02" y2="127" width="0.1524" layer="91"/>
<wire x1="33.02" y1="127" x2="33.02" y2="121.92" width="0.1524" layer="91"/>
<junction x="33.02" y="127"/>
<junction x="33.02" y="121.92"/>
</segment>
<segment>
<pinref part="U$4" gate="G$1" pin="WP"/>
<wire x1="60.96" y1="127" x2="63.5" y2="127" width="0.1524" layer="91"/>
<pinref part="GND9" gate="1" pin="GND"/>
<wire x1="63.5" y1="127" x2="63.5" y2="142.24" width="0.1524" layer="91"/>
<wire x1="63.5" y1="142.24" x2="68.58" y2="142.24" width="0.1524" layer="91"/>
</segment>
</net>
<net name="N$8" class="0">
<segment>
<pinref part="U$4" gate="G$1" pin="VCC"/>
<wire x1="60.96" y1="129.54" x2="60.96" y2="139.7" width="0.1524" layer="91"/>
<pinref part="+3V1" gate="G$1" pin="+3V3"/>
</segment>
<segment>
<pinref part="U$1" gate="P9" pin="VDD_3V3@2"/>
<wire x1="124.46" y1="154.94" x2="137.16" y2="154.94" width="0.1524" layer="91"/>
<pinref part="+3V2" gate="G$1" pin="+3V3"/>
</segment>
<segment>
<pinref part="U$2" gate="G$1" pin="VCC"/>
<wire x1="142.24" y1="101.6" x2="139.7" y2="101.6" width="0.1524" layer="91"/>
<pinref part="+3V3" gate="G$1" pin="+3V3"/>
<wire x1="139.7" y1="101.6" x2="139.7" y2="104.14" width="0.1524" layer="91"/>
</segment>
<segment>
<pinref part="U$4" gate="G$1" pin="A2"/>
<wire x1="35.56" y1="124.46" x2="20.32" y2="124.46" width="0.1524" layer="91"/>
<pinref part="+3V4" gate="G$1" pin="+3V3"/>
<wire x1="20.32" y1="124.46" x2="20.32" y2="127" width="0.1524" layer="91"/>
</segment>
</net>
<net name="N$2" class="0">
<segment>
<pinref part="U$4" gate="G$1" pin="SCL"/>
<wire x1="60.96" y1="124.46" x2="68.58" y2="124.46" width="0.1524" layer="91"/>
<wire x1="68.58" y1="124.46" x2="68.58" y2="134.62" width="0.1524" layer="91"/>
<pinref part="U$1" gate="P9" pin="I2C2_SCL"/>
<wire x1="68.58" y1="134.62" x2="83.82" y2="134.62" width="0.1524" layer="91"/>
</segment>
</net>
<net name="N$7" class="0">
<segment>
<pinref part="U$1" gate="P9" pin="I2C2_SDA"/>
<wire x1="124.46" y1="134.62" x2="129.54" y2="134.62" width="0.1524" layer="91"/>
<wire x1="129.54" y1="134.62" x2="129.54" y2="78.74" width="0.1524" layer="91"/>
<wire x1="129.54" y1="78.74" x2="60.96" y2="78.74" width="0.1524" layer="91"/>
<pinref part="U$4" gate="G$1" pin="SDA"/>
<wire x1="60.96" y1="78.74" x2="60.96" y2="121.92" width="0.1524" layer="91"/>
</segment>
</net>
<net name="+5V" class="0">
<segment>
<pinref part="P+2" gate="1" pin="+5V"/>
<wire x1="187.96" y1="154.94" x2="187.96" y2="149.86" width="0.1524" layer="91"/>
<wire x1="187.96" y1="149.86" x2="185.42" y2="149.86" width="0.1524" layer="91"/>
<pinref part="U$3" gate="G$1" pin="BATTERY(IN)"/>
</segment>
<segment>
<pinref part="U$1" gate="P9" pin="VDD_5V@2"/>
<wire x1="124.46" y1="152.4" x2="139.7" y2="152.4" width="0.1524" layer="91"/>
<wire x1="139.7" y1="152.4" x2="139.7" y2="144.78" width="0.1524" layer="91"/>
<pinref part="P+1" gate="1" pin="+5V"/>
<wire x1="139.7" y1="144.78" x2="137.16" y2="144.78" width="0.1524" layer="91"/>
</segment>
</net>
<net name="N$9" class="0">
<segment>
<pinref part="C2" gate="G$1" pin="2"/>
<pinref part="U$2" gate="G$1" pin="X1"/>
<wire x1="142.24" y1="109.22" x2="142.24" y2="104.14" width="0.1524" layer="91"/>
</segment>
</net>
<net name="N$10" class="0">
<segment>
<wire x1="165.1" y1="86.36" x2="165.1" y2="96.52" width="0.1524" layer="91"/>
<pinref part="U$2" gate="G$1" pin="CLK"/>
<pinref part="R1" gate="G$1" pin="2"/>
<wire x1="111.76" y1="86.36" x2="165.1" y2="86.36" width="0.1524" layer="91"/>
</segment>
</net>
</nets>
</sheet>
</sheets>
<errors>
<approved hash="102,1,60.96,139.7,+3V3,N$8,,,,"/>
<approved hash="102,1,137.16,154.94,+3V3,N$8,,,,"/>
<approved hash="102,1,139.7,104.14,+3V3,N$8,,,,"/>
<approved hash="102,1,20.32,127,+3V3,N$8,,,,"/>
<approved hash="104,1,185.42,149.86,U$3,BATTERY(IN),+5V,,,"/>
<approved hash="202,1,185.42,124.46,U$3,BOOT_SEL,,,,"/>
</errors>
</schematic>
</drawing>
<compatibility>
<note version="6.3" minversion="6.2.2" severity="warning">
Since Version 6.2.2 text objects can contain more than one line,
which will not be processed correctly with this version.
</note>
</compatibility>
</eagle>
